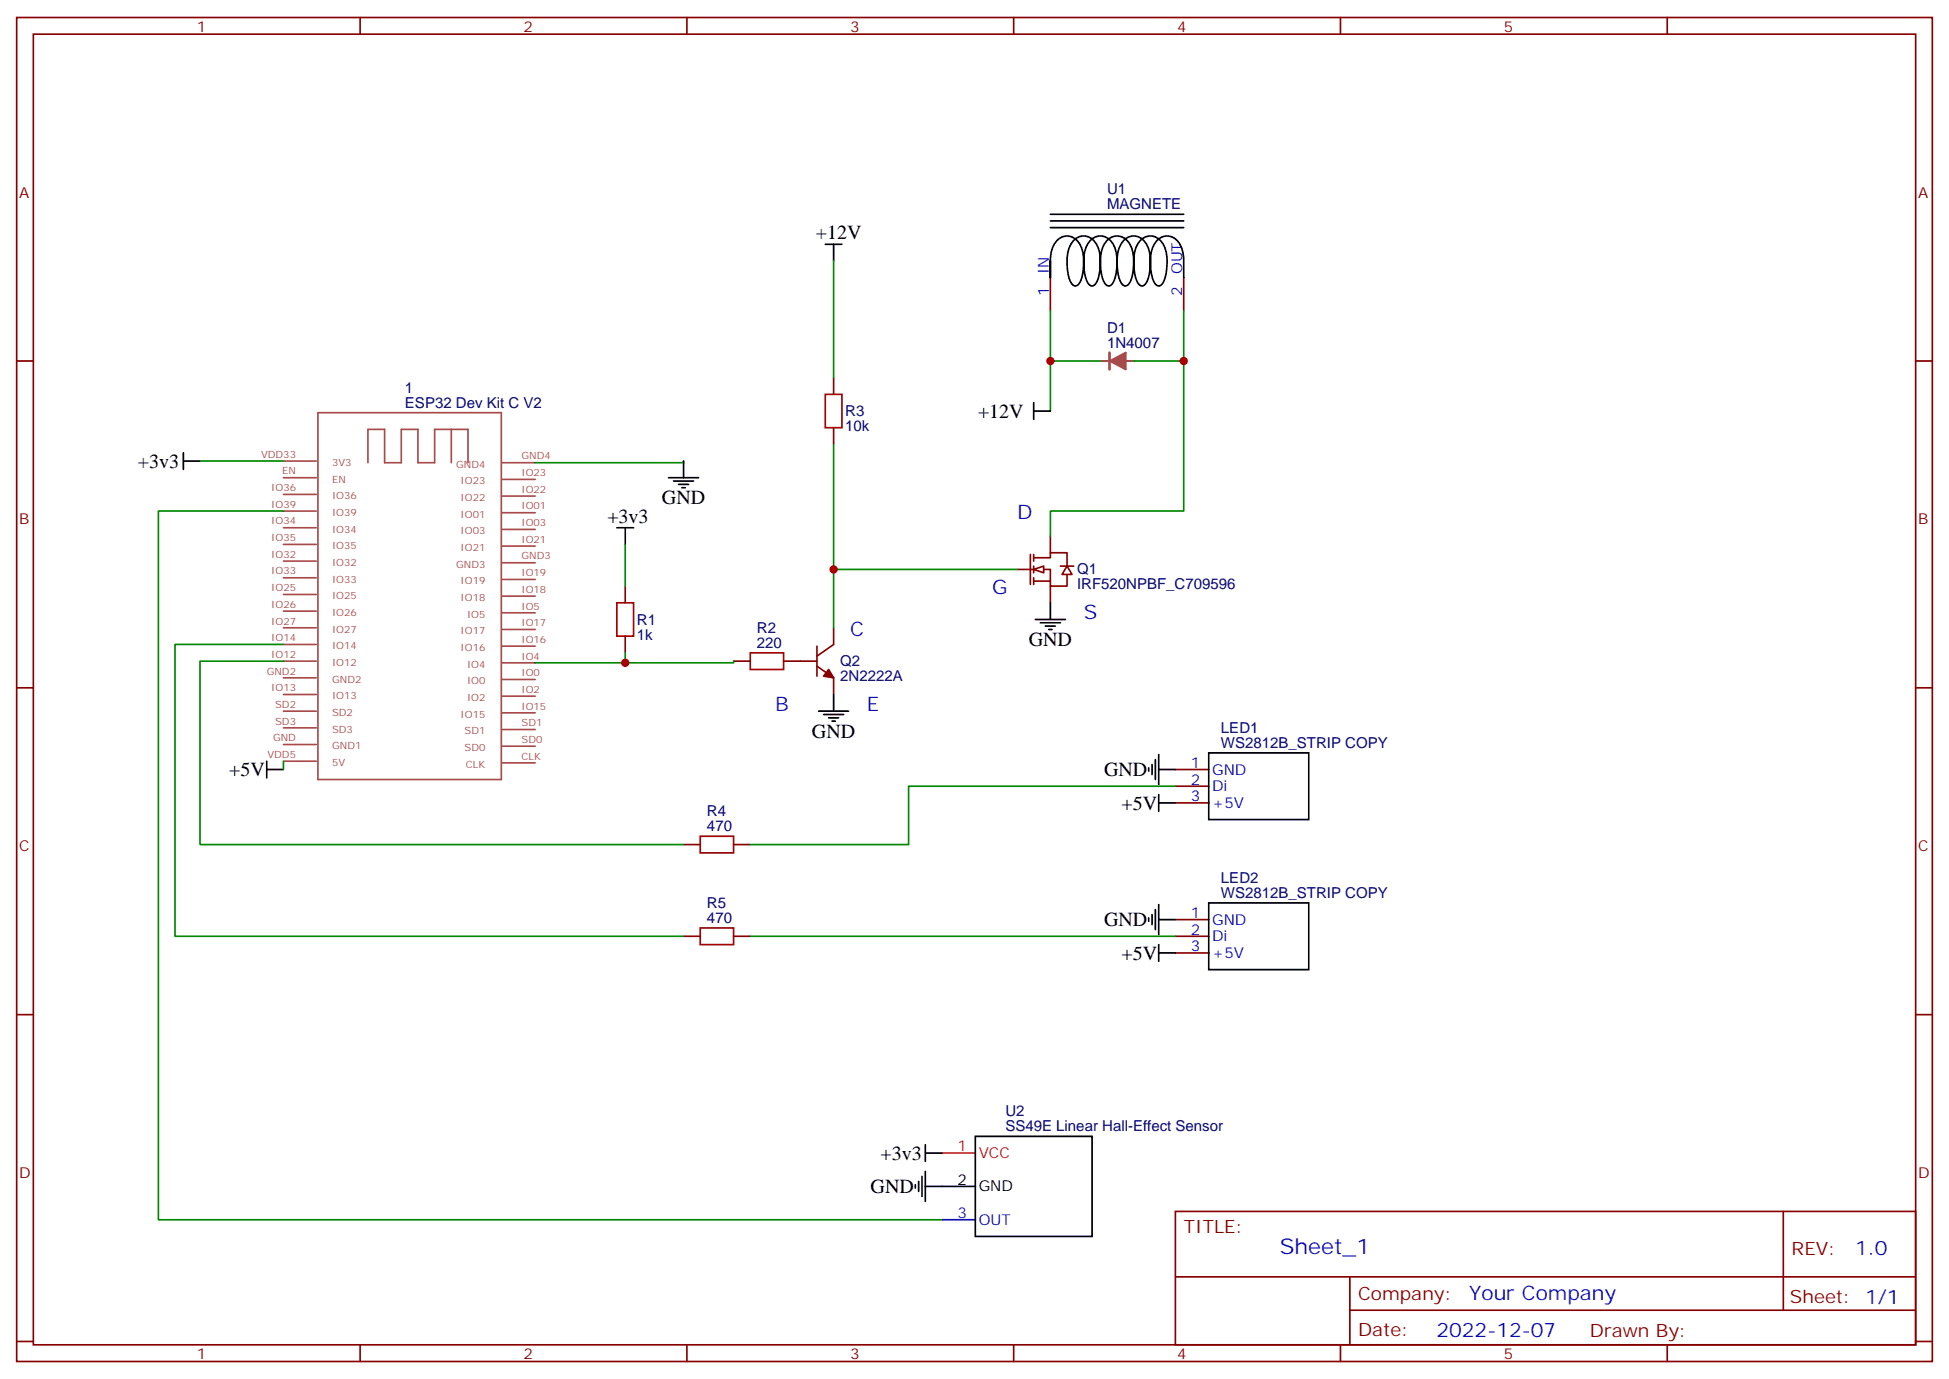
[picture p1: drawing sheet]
<svg xmlns="http://www.w3.org/2000/svg" width="412mm" height="292mm" viewBox="0 0 412 292" stroke-linecap="round" stroke-linejoin="round" font-family="sans-serif">
<g fill="none" stroke="#870000" stroke-width=".35">
<path d="M3.5 3.7h405.4v284.3h-405.4zM7.1 7.2h398.2v277.3h-398.2zM76.2 3.7v3.5M145.3 3.7v3.5M214.5 3.7v3.5M283.6 3.7v3.5M352.8 3.7v3.5M222.2 58.7v7.1M250.5 58.7v7.1M3.5 76.4h3.6M405.3 76.4h3.6M218 117.3v6.3"/>
<path d="M218.7 118h3.5v-1.1h3.6v2.9M218.7 117.3v1.4M218.7 119.8v1.4M222.2 113.4v3.5M224.4 119.8h2.8M215.2 120.5h7v3.5h3.6v-2.5M218.7 122.2v1.4M218.7 122.9h3.5M222.2 124v3.5M3.5 145.5h3.6M405.3 145.5h3.6M3.5 214.7h3.6"/>
<path d="M405.3 214.7h3.6M248.7 256.3h156.6v28.2h-156.6zM377.3 256.3v20.9M248.7 270.1h156.5M285.6 277.2h119.6M285.6 270.1v14.2M3.5 283.8h3.6M76.2 284.5v3.5M145.3 284.5v3.5M214.5 284.5v3.5M283.6 284.5v3.5M352.8 284.5v3.5"/>
<path d="M405.3 283.8h3.6"/>
</g>
<g fill="none" stroke="#a64a4a" stroke-width=".35">
<path d="M232.8 76.4h3.5M236.4 76.4h3.5M238.2 74.6v.1M238.2 78v.1M60 97.5h6.9M67.3 87.3h38.8v77.6h-38.8zM77.9 97.9v-7.1h3.5v7.1h3.5v-7.1h3.5v7.1h3.6v-7.1h7v7.1M95.5 90.8v7.1M106.3 97.9h6.9M60 101.1h6.9M60 118.7h6.9M60 111.7h6.9"/>
<path d="M60 115.2h6.9M60 108.1h6.9M60 104.6h6.9M106.3 115.5h6.9M106.3 105h6.9M106.3 101.4h6.9M106.3 119.1h6.9M106.3 112h6.9M106.3 108.5h6.9M60 139.9h6.9M60 136.3h6.9M60 125.8h6.9"/>
<path d="M60 129.3h6.9M60 132.8h6.9M60 122.2h6.9M106.3 129.6h6.9M106.3 126.1h6.9M106.3 122.6h6.9M106.3 136.7h6.9M106.3 133.2h6.9M60 157.5h6.9M60 143.4h6.9M60 146.9h6.9M60 150.5h6.9"/>
<path d="M60 154h6.9M106.3 143.8h6.9M106.3 147.3h6.9M106.3 140.2h6.9M106.3 150.8h6.9M106.3 157.9h6.9M106.3 154.3h6.9M60 161h6.9M106.3 161.4h6.9"/>
</g>
<path d="M222.2 55.2a5.7 5.7 0 0 1 2.1-4.8 2.93 2.93 0 0 1 4.2 1.2 10.3 10.3 0 0 1 0 8.1l-.8 .8a1.53 1.53 0 0 1-1.4-1.5 10.5 10.5 0 0 1 .3-7.4 2.97 2.97 0 0 1 2.7-1.7 2.97 2.97 0 0 1 2.7 1.7 10.3 10.3 0 0 1 0 8.1l-.7 .8a1.53 1.53 0 0 1-1.5-1.5 10.5 10.5 0 0 1 .3-7.4 2.97 2.97 0 0 1 2.7-1.7 2.97 2.97 0 0 1 2.7 1.7 10.3 10.3 0 0 1 .1 8.1l-.8 .8a1.53 1.53 0 0 1-1.5-1.5 10.5 10.5 0 0 1 .4-7.4 2.97 2.97 0 0 1 2.7-1.7 2.97 2.97 0 0 1 2.7 1.7 10.3 10.3 0 0 1 0 8.1l-.8 .8a1.53 1.53 0 0 1-1.5-1.5 10.5 10.5 0 0 1 .4-7.4 2.97 2.97 0 0 1 2.7-1.7 2.97 2.97 0 0 1 2.7 1.7 10.3 10.3 0 0 1 0 8.1l-.7 .8a1.53 1.53 0 0 1-1.5-1.5 10.5 10.5 0 0 1 .3-7.4 2.97 2.97 0 0 1 2.7-1.7 2.97 2.97 0 0 1 2.7 1.7 10.3 10.3 0 0 1 0 8.1l-.7 .8a1.53 1.53 0 0 1-1.5-1.5 10.5 10.5 0 0 1 .3-7.4 2.97 2.97 0 0 1 2.7-1.7 2.97 2.97 0 0 1 2.7 1.7 8.9 8.9 0 0 1 .9 5.1v2M222.2 55.2v3.5v-3.5M222.2 48.2h28.3M222.2 46.7h28.3M222.2 45.3h28.3" fill="none" stroke="#000" stroke-width=".35"/>
<path d="M234.8 74.6v3.5" fill="none" stroke="#a64a4a" stroke-width=".56"/>
<path d="M232.9 76.4h7M237.5 75.8l-.6 .4 .5 .4-.1-.7-.9 .3 1.2 .9 .1-1.6-1.8 .7 2.1 1.3v-2.4l-2.7 1.2 2.8 1.4M238.2 74.6l-3.3 1.8 3.3 1.7M238.2 74.7v3.3" fill="none" stroke="#a64a4a" stroke-width=".42"/>
<g fill="#fff" stroke="#870000" stroke-width=".35">
<path d="M225.8 119.8l1 1.7h-2.1z"/>
<path d="M218.7 120.5l2.1-.7v1.4z"/>
</g>
<g fill="none" stroke="#870000" stroke-width=".35">
<path d="M176.4 79.9v3.5M176.4 90.5v3.5M132.3 124v3.5M132.3 134.6v3.5M155.2 139.9h3.5M165.8 139.9h7.1M172.9 136.7v6.4M176.4 132.8v3.5l-3.5 2.5M172.9 140.9l3.5 2.5v3.5M144.6 178.7h3.6M155.2 178.7h3.5M248.7 162.8h7.1"/>
<path d="M248.7 166.3h7.1M248.7 169.9h7.1M144.6 198.1h3.6M155.2 198.1h3.5M248.7 194.6h7.1M248.7 198.1h7.1M248.7 201.6h7.1"/>
</g>
<path d="M175.3 141.6l1.1 1.8-2.1-.3z" fill="#870000" stroke="#870000" stroke-width=".35"/>
<path d="M174.6 83.4h3.6v7.1h-3.6zM130.5 127.5h3.6v7.1h-3.6zM158.7 138.1h7.1v3.5h-7.1zM148.2 176.9h7v3.5h-7zM148.2 196.3h7v3.5h-7z" fill="none" stroke="#a10000" stroke-width=".35"/>
<g fill="none" stroke="#000" stroke-width=".35">
<path d="M174.6 51.7h3.6M176.4 51.7v3.5M38.8 97.5h3.5M38.8 95.8v3.5M144.6 97.5v3.6M218.7 87h3.5M218.7 85.2v3.5M130.5 111.7h3.6M132.3 111.7v3.5M141.5 101.1h6.3M142.5 101.8h4.3M143.6 102.5h2.1"/>
<path d="M144.3 103.2h.7M219.1 131.1h6.3M220.1 131.8h4.3M221.2 132.5h2.1M221.9 133.2h.7M222.2 127.5v3.6M173.2 150.5h6.4M174.3 151.2h4.2M175.3 151.9h2.1M176 152.6h.7M176.4 146.9v3.6M245.2 159.6v6.4"/>
<path d="M255.8 159.3h21.1v14.1h-21.1zM56.4 162.8h3.6M56.4 161v3.6M243.1 162.5v.7M243.8 161.7v2.2M244.5 160.7v4.2M245.2 162.8h3.5M245.2 169.9h3.5M245.2 168.1v3.5M243.1 194.2v.7M243.8 193.5v2.1M244.5 192.4v4.3"/>
<path d="M245.2 191.4v6.3M245.2 199.8v3.6M245.2 194.6h3.5M255.8 191h21.1v14.1h-21.1zM245.2 201.6h3.5M193.7 250.6v.8M194.4 249.9v2.2M195.1 248.9v4.2M195.8 251h10.6M195.8 243.9h3.5M195.8 242.2v3.5M195.8 247.8v6.4"/>
<path d="M206.4 240.4h24.7v21.2h-24.7z"/>
</g>
<g fill="none" stroke="#008700" stroke-width=".35">
<path d="M176.4 55.2v24.7M222.2 65.8v10.6h10.6M222.2 76.4v10.6M250.5 65.8v10.6h-10.6M250.5 76.4v31.7h-28.3v5.3M42.3 97.5h17.7M144.6 97.5v.4h-31.4M176.4 94v26.5M60 108.1h-26.5v150h165.8M132.3 115.2v8.8M60 136.3h-23v61.8h107.6M60 139.9h-17.7v38.8h102.3"/>
<path d="M132.3 138.1v2.1h-19.1M155.2 139.9v.3h-22.9M215.2 120.5h-38.8v12.3M60 161v1.8M248.7 166.3h-56.4v12.4h-33.6M158.7 198.1h90"/>
</g>
<path d="M199.3 243.9h7.1" fill="none" stroke="#f00" stroke-width=".35"/>
<path d="M199.3 258.1h7.1" fill="none" stroke="#00f" stroke-width=".35"/>
<g fill="#c00">
<circle cx="132.3" cy="140.2" r=".88"/>
<circle cx="176.4" cy="120.5" r=".88"/>
<circle cx="222.3" cy="76.4" r=".88"/>
<circle cx="250.5" cy="76.4" r=".88"/>
</g>
<text font-size="4.6" fill="#00f" x="270.8" y="265.3">Sheet_1</text>
<g font-size="4.2">
<text x="172.6" y="50.6">+12V</text>
<text x="206.9" y="88.4">+12V</text>
<text x="29.2" y="98.9">+3v3</text>
<text x="140.1" y="106.7">GND</text>
<text x="128.5" y="110.5">+3v3</text>
<text x="217.7" y="136.7">GND</text>
<text x="171.8" y="156.1">GND</text>
<text x="48.5" y="164.2">+5V</text>
<text x="233.6" y="164.2">GND</text>
<text x="237.3" y="171.3">+5V</text>
<text x="233.6" y="196">GND</text>
<text x="237.3" y="203">+5V</text>
<text x="186.3" y="245.4">+3v3</text>
<text x="184.2" y="252.4">GND</text>
</g>
<g font-size="4.2" fill="#00f">
<text x="215.2" y="109.9">D</text>
<text x="209.9" y="125.8">G</text>
<text x="229.3" y="131.1">S</text>
<text x="179.9" y="134.6">C</text>
<text x="164" y="150.5">B</text>
<text x="183.4" y="150.5">E</text>
<text x="392.5" y="265.6">1.0</text>
<text x="310.9" y="275.1">Your Company</text>
<text x="304" y="282.9">2022-12-07</text>
</g>
<g font-size="3.9" fill="#800">
<text x="250.5" y="260.9">TITLE:</text>
<text x="379.1" y="265.6">REV:</text>
<text x="287.4" y="275.1">Company:</text>
<text x="378.7" y="275.7">Sheet: 1/1</text>
<text x="287.4" y="282.8">Date:</text>
<text x="336.4" y="282.8">Drawn By:</text>
</g>
<g font-size="3.2" fill="#800">
<text x="41.6" y="6.7">1</text>
<text x="110.8" y="6.7">2</text>
<text x="179.9" y="6.7">3</text>
<text x="249.1" y="6.7">4</text>
<text x="318.2" y="6.7">5</text>
<text x="4.1" y="41.8">A</text>
<text x="405.9" y="41.8">A</text>
<text x="4.1" y="110.9">B</text>
<text x="405.9" y="110.9">B</text>
<text x="4.1" y="180.1">C</text>
<text x="405.9" y="180.1">C</text>
<text x="4.1" y="249.2">D</text>
<text x="405.9" y="249.2">D</text>
<text x="41.6" y="287.5">1</text>
<text x="110.8" y="287.5">2</text>
<text x="179.9" y="287.5">3</text>
<text x="249.1" y="287.5">4</text>
<text x="318.2" y="287.5">5</text>
</g>
<g font-size="3.2" fill="#000080">
<text x="234.3" y="41.1">U1</text>
<text x="234.3" y="44.3">MAGNETE</text>
<text x="234.3" y="70.4">D1</text>
<text x="234.3" y="73.6">1N4007</text>
<text x="85.7" y="83.1">1</text>
<text x="85.7" y="86.3">ESP32 Dev Kit C V2</text>
<text x="178.9" y="88">R3</text>
<text x="178.9" y="91.2">10k</text>
<text x="227.9" y="124.7">IRF520NPBF_C709596</text>
<text x="227.9" y="121.5">Q1</text>
<text x="134.8" y="135.4">1k</text>
<text x="134.8" y="132.2">R1</text>
<text x="160.2" y="137.1">220</text>
<text x="160.2" y="133.9">R2</text>
<text x="177.8" y="140.9">Q2</text>
<text x="177.8" y="144.1">2N2222A</text>
<text x="258.4" y="155">LED1</text>
<text x="258.3" y="158.2">WS2812B_STRIP COPY</text>
<text x="149.6" y="172.7">R4</text>
<text x="149.6" y="175.9">470</text>
<text x="258.3" y="190">WS2812B_STRIP COPY</text>
<text x="258.4" y="186.8">LED2</text>
<text x="149.6" y="195.3">470</text>
<text x="149.6" y="192.1">R5</text>
<text x="212.7" y="239.4">SS49E Linear Hall-Effect Sensor</text>
<text x="212.7" y="236.2">U2</text>
</g>
<g font-size="3.2" fill="#00f">
<text x="221.9" y="58" transform="rotate(-90 221.9 58)">IN</text>
<text x="250.1" y="58" transform="rotate(-90 250.1 58)">OUT</text>
<text x="221.9" y="62.5" transform="rotate(-90 221.9 62.5)">1</text>
<text x="250.1" y="62.5" transform="rotate(-90 250.1 62.5)">2</text>
<text x="252" y="162.5">1</text>
<text x="252" y="166">2</text>
<text x="256.5" y="163.9">GND</text>
<text x="256.5" y="167.4">Di</text>
<text x="252" y="169.5">3</text>
<text x="256.5" y="170.9">+5V</text>
<text x="252" y="194.2">1</text>
<text x="252" y="197.7">2</text>
<text x="256.5" y="195.6">GND</text>
<text x="252" y="201.3">3</text>
<text x="256.5" y="199.1">Di</text>
<text x="256.5" y="202.7">+5V</text>
<text x="202.6" y="257.7">3</text>
<text x="207.1" y="259.1">OUT</text>
</g>
<g font-size="3.2" fill="#f00">
<text x="202.6" y="243.6">1</text>
<text x="207.1" y="245">VCC</text>
</g>
<g font-size="3.2">
<text x="202.6" y="250.6">2</text>
<text x="207.1" y="252.1">GND</text>
</g>
<g font-size="2.1" fill="#a54b4b">
<text x="55.2" y="96.8">VDD33</text>
<text x="59.7" y="100.4">EN</text>
<text x="70.3" y="98.6">3V3</text>
<text x="96.5" y="98.9">GND4</text>
<text x="110.4" y="100.7">IO23</text>
<text x="110.4" y="97.2">GND4</text>
<text x="57.4" y="107.4">IO39</text>
<text x="57.4" y="103.9">IO36</text>
<text x="70.3" y="102.1">EN</text>
<text x="70.3" y="105.6">IO36</text>
<text x="97.5" y="106">IO22</text>
<text x="97.5" y="102.5">IO23</text>
<text x="110.4" y="104.3">IO22</text>
<text x="110.4" y="107.8">IO01</text>
<text x="57.4" y="111">IO34</text>
<text x="70.3" y="112.7">IO34</text>
<text x="70.3" y="109.2">IO39</text>
<text x="97.5" y="113">IO03</text>
<text x="97.5" y="109.5">IO01</text>
<text x="110.4" y="111.3">IO03</text>
<text x="57.4" y="118">IO32</text>
<text x="57.4" y="114.5">IO35</text>
<text x="70.3" y="119.8">IO32</text>
<text x="70.3" y="116.2">IO35</text>
<text x="97.5" y="116.6">IO21</text>
<text x="110.4" y="114.8">IO21</text>
<text x="110.4" y="118.4">GND3</text>
<text x="57.4" y="125.1">IO25</text>
<text x="57.4" y="121.5">IO33</text>
<text x="70.3" y="123.3">IO33</text>
<text x="96.5" y="120.1">GND3</text>
<text x="97.5" y="123.6">IO19</text>
<text x="110.4" y="125.4">IO18</text>
<text x="110.4" y="121.9">IO19</text>
<text x="57.4" y="128.6">IO26</text>
<text x="70.3" y="126.8">IO25</text>
<text x="70.3" y="130.3">IO26</text>
<text x="97.5" y="127.2">IO18</text>
<text x="98.8" y="130.7">IO5</text>
<text x="110.4" y="129">IO5</text>
<text x="57.4" y="135.7">IO14</text>
<text x="57.4" y="132.1">IO27</text>
<text x="70.3" y="137.4">IO14</text>
<text x="70.3" y="133.9">IO27</text>
<text x="97.5" y="137.7">IO16</text>
<text x="97.5" y="134.2">IO17</text>
<text x="110.4" y="136">IO16</text>
<text x="110.4" y="132.5">IO17</text>
<text x="56.4" y="142.7">GND2</text>
<text x="57.4" y="139.2">IO12</text>
<text x="70.3" y="140.9">IO12</text>
<text x="98.8" y="141.3">IO4</text>
<text x="110.4" y="143.1">IO0</text>
<text x="110.4" y="139.5">IO4</text>
<text x="57.4" y="146.2">IO13</text>
<text x="58.2" y="149.8">SD2</text>
<text x="70.3" y="144.4">GND2</text>
<text x="70.3" y="148">IO13</text>
<text x="98.8" y="144.8">IO0</text>
<text x="98.8" y="148.3">IO2</text>
<text x="110.4" y="146.6">IO2</text>
<text x="58.2" y="153.3">SD3</text>
<text x="70.3" y="151.5">SD2</text>
<text x="70.3" y="155">SD3</text>
<text x="97.5" y="151.9">IO15</text>
<text x="98.3" y="155.4">SD1</text>
<text x="110.4" y="150.1">IO15</text>
<text x="110.4" y="153.6">SD1</text>
<text x="56.6" y="160.3">VDD5</text>
<text x="57.8" y="156.8">GND</text>
<text x="70.3" y="158.6">GND1</text>
<text x="98.3" y="158.9">SD0</text>
<text x="110.4" y="160.7">CLK</text>
<text x="110.4" y="157.2">SD0</text>
<text x="70.3" y="162.1">5V</text>
<text x="98.6" y="162.4">CLK</text>
</g>
</svg>
